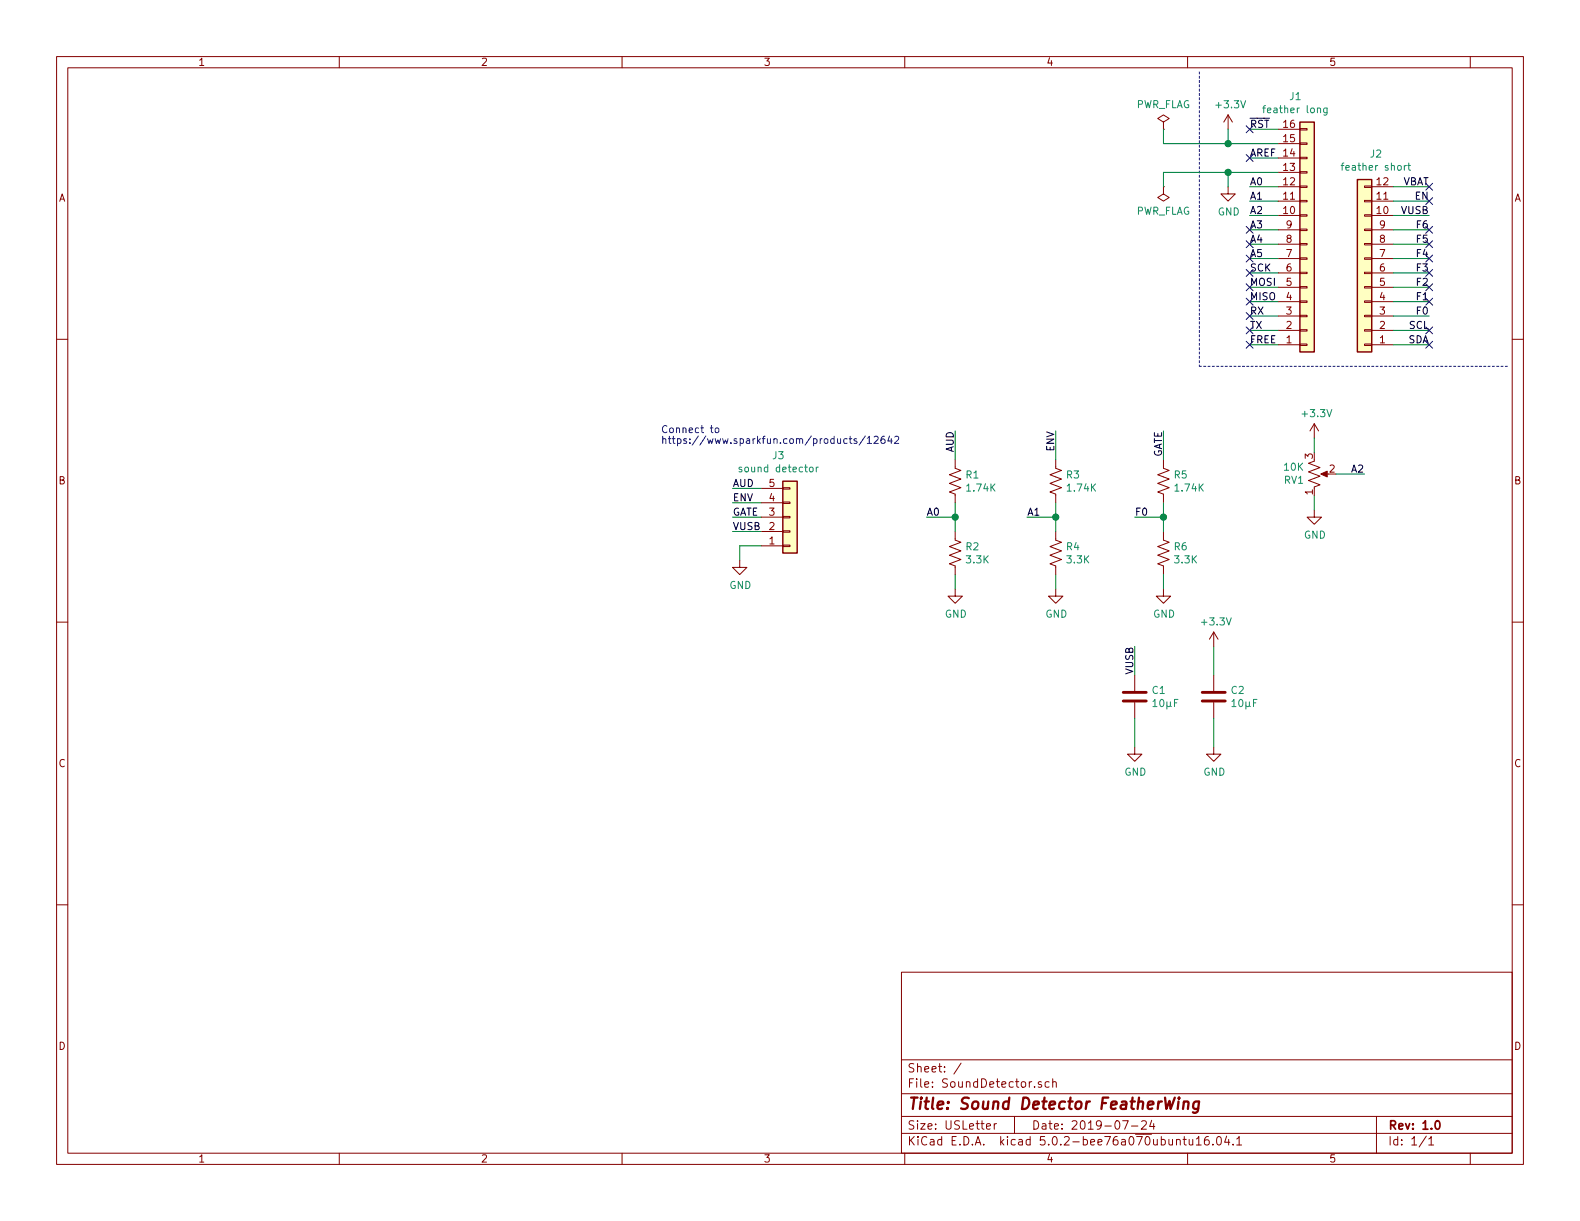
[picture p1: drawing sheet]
EESchema Schematic File Version 4
LIBS:SoundDetector-cache
EELAYER 26 0
EELAYER END
$Descr USLetter 11000 8500
encoding utf-8
Sheet 1 1
Title "Sound Detector FeatherWing"
Date "2019-07-24"
Rev "1.0"
Comp ""
Comment1 ""
Comment2 ""
Comment3 ""
Comment4 ""
$EndDescr
$Comp
L Connector_Generic:Conn_01x16 J1
U 1 1
P 9100 1700
F 0 "J1" H 9019 675 50  0000 C CNN
F 1 "feather long" H 9019 766 50  0000 C CNN
F 2 "Connector_PinHeader_2.54mm:PinHeader_1x16_P2.54mm_Vertical" H 9100 1700 50  0001 C CNN
F 3 "~" H 9100 1700 50  0001 C CNN
	1    9100 1700
	1    0    0    1   
$EndComp
$Comp
L Connector_Generic:Conn_01x12 J2
U 1 1
P 9500 1900
F 0 "J2" H 9420 1075 50  0000 C CNN
F 1 "feather short" H 9420 1166 50  0000 C CNN
F 2 "Connector_PinHeader_2.54mm:PinHeader_1x12_P2.54mm_Vertical" H 9500 1900 50  0001 C CNN
F 3 "~" H 9500 1900 50  0001 C CNN
	1    9500 1900
	-1   0    0    1   
$EndComp
Text Label 8700 900  0    50   ~ 0
~RST
Text Label 8700 1100 0    50   ~ 0
AREF
Text Label 8700 1300 0    50   ~ 0
A0
Text Label 8700 1400 0    50   ~ 0
A1
Text Label 8700 1500 0    50   ~ 0
A2
Text Label 8700 1600 0    50   ~ 0
A3
Text Label 8700 1700 0    50   ~ 0
A4
Text Label 8700 1800 0    50   ~ 0
A5
Text Label 8700 1900 0    50   ~ 0
SCK
Text Label 8700 2000 0    50   ~ 0
MOSI
Text Label 8700 2100 0    50   ~ 0
MISO
Text Label 8700 2200 0    50   ~ 0
RX
Text Label 8700 2300 0    50   ~ 0
TX
Text Label 8700 2400 0    50   ~ 0
FREE
Text Label 9950 1300 2    50   ~ 0
VBAT
Text Label 9950 1400 2    50   ~ 0
EN
Text Label 9950 1500 2    50   ~ 0
VUSB
Text Label 9950 1600 2    50   ~ 0
F6
Text Label 9950 1700 2    50   ~ 0
F5
Text Label 9950 1800 2    50   ~ 0
F4
Text Label 9950 1900 2    50   ~ 0
F3
Text Label 9950 2000 2    50   ~ 0
F2
Text Label 9950 2100 2    50   ~ 0
F1
Text Label 9950 2200 2    50   ~ 0
F0
Text Label 9950 2300 2    50   ~ 0
SCL
Text Label 9950 2400 2    50   ~ 0
SDA
Wire Wire Line
	8700 900  8900 900 
Wire Wire Line
	8700 1100 8900 1100
Wire Wire Line
	8700 1300 8900 1300
Wire Wire Line
	8700 1400 8900 1400
Wire Wire Line
	8700 1500 8900 1500
Wire Wire Line
	8700 1600 8900 1600
Wire Wire Line
	8700 1700 8900 1700
Wire Wire Line
	8700 1800 8900 1800
Wire Wire Line
	8700 1900 8900 1900
Wire Wire Line
	8700 2000 8900 2000
Wire Wire Line
	8700 2100 8900 2100
Wire Wire Line
	8700 2200 8900 2200
Wire Wire Line
	8700 2300 8900 2300
Wire Wire Line
	8700 2400 8900 2400
Wire Wire Line
	9700 1300 9950 1300
Wire Wire Line
	9700 1400 9950 1400
Wire Wire Line
	9700 1500 9950 1500
Wire Wire Line
	9700 1600 9950 1600
Wire Wire Line
	9700 1700 9950 1700
Wire Wire Line
	9700 1800 9950 1800
Wire Wire Line
	9700 1900 9950 1900
Wire Wire Line
	9700 2000 9950 2000
Wire Wire Line
	9700 2100 9950 2100
Wire Wire Line
	9700 2200 9950 2200
Wire Wire Line
	9700 2300 9950 2300
Wire Wire Line
	9700 2400 9950 2400
$Comp
L power:+3.3V #PWR01
U 1 1
P 8550 900
F 0 "#PWR01" H 8550 750 50  0001 C CNN
F 1 "+3.3V" H 8565 1073 50  0000 C CNN
F 2 "" H 8550 900 50  0001 C CNN
F 3 "" H 8550 900 50  0001 C CNN
	1    8550 900 
	1    0    0    -1  
$EndComp
$Comp
L power:GND #PWR02
U 1 1
P 8550 1300
F 0 "#PWR02" H 8550 1050 50  0001 C CNN
F 1 "GND" H 8555 1127 50  0000 C CNN
F 2 "" H 8550 1300 50  0001 C CNN
F 3 "" H 8550 1300 50  0001 C CNN
	1    8550 1300
	1    0    0    -1  
$EndComp
Wire Wire Line
	8550 900  8550 1000
Wire Wire Line
	8550 1000 8900 1000
Wire Wire Line
	8550 1300 8550 1200
Wire Wire Line
	8550 1200 8900 1200
Wire Notes Line
	8350 500  8350 2550
Wire Notes Line
	8350 2550 10500 2550
$Comp
L Connector_Generic:Conn_01x05 J3
U 1 1
P 5500 3600
F 0 "J3" H 5419 3175 50  0000 C CNN
F 1 "sound detector" H 5419 3266 50  0000 C CNN
F 2 "Connector_PinSocket_2.54mm:PinSocket_1x05_P2.54mm_Vertical" H 5500 3600 50  0001 C CNN
F 3 "~" H 5500 3600 50  0001 C CNN
F 4 "PPPC051LFBN-RC" H 5500 3600 50  0001 C CNN "MPN"
F 5 "CONN HDR 5POS 0.1 GOLD PCB" H 5500 3600 50  0001 C CNN "Description"
F 6 "S7038-ND" H 5500 3600 50  0001 C CNN "Digi-Key_PN"
	1    5500 3600
	1    0    0    1   
$EndComp
Text Label 5100 3400 0    50   ~ 0
AUD
Text Label 5100 3500 0    50   ~ 0
ENV
Text Label 5100 3600 0    50   ~ 0
GATE
$Comp
L power:GND #PWR04
U 1 1
P 5150 3900
F 0 "#PWR04" H 5150 3650 50  0001 C CNN
F 1 "GND" H 5155 3727 50  0000 C CNN
F 2 "" H 5150 3900 50  0001 C CNN
F 3 "" H 5150 3900 50  0001 C CNN
	1    5150 3900
	1    0    0    -1  
$EndComp
Wire Wire Line
	5300 3800 5150 3800
Wire Wire Line
	5150 3800 5150 3900
Wire Wire Line
	5300 3400 5100 3400
Wire Wire Line
	5300 3500 5100 3500
Wire Wire Line
	5300 3600 5100 3600
$Comp
L Device:R_US R1
U 1 1
P 6650 3350
F 0 "R1" H 6718 3396 50  0000 L CNN
F 1 "1.74K" H 6718 3305 50  0000 L CNN
F 2 "Resistor_THT:R_Axial_DIN0207_L6.3mm_D2.5mm_P7.62mm_Horizontal" V 6690 3340 50  0001 C CNN
F 3 "~" H 6650 3350 50  0001 C CNN
F 4 "MFR-25FBF52-1K74" H 6650 3350 50  0001 C CNN "MPN"
F 5 "RES 1.74K OHM 1/4W 1% AXIAL" H 6650 3350 50  0001 C CNN "Description"
F 6 "1.74KXBK-ND" H 6650 3350 50  0001 C CNN "Digi-Key_PN"
	1    6650 3350
	1    0    0    -1  
$EndComp
$Comp
L Device:R_US R2
U 1 1
P 6650 3850
F 0 "R2" H 6718 3896 50  0000 L CNN
F 1 "3.3K" H 6718 3805 50  0000 L CNN
F 2 "Resistor_THT:R_Axial_DIN0207_L6.3mm_D2.5mm_P7.62mm_Horizontal" V 6690 3840 50  0001 C CNN
F 3 "~" H 6650 3850 50  0001 C CNN
F 4 "RNMF14FTC3K30" H 6650 3850 50  0001 C CNN "MPN"
F 5 "RES 3.3K OHM 1/4W 1% AXIAL" H 6650 3850 50  0001 C CNN "Description"
F 6 "S3.3KCACT-ND" H 6650 3850 50  0001 C CNN "Digi-Key_PN"
	1    6650 3850
	1    0    0    -1  
$EndComp
Wire Wire Line
	6650 3700 6650 3600
$Comp
L power:GND #PWR05
U 1 1
P 6650 4100
F 0 "#PWR05" H 6650 3850 50  0001 C CNN
F 1 "GND" H 6655 3927 50  0000 C CNN
F 2 "" H 6650 4100 50  0001 C CNN
F 3 "" H 6650 4100 50  0001 C CNN
	1    6650 4100
	1    0    0    -1  
$EndComp
Wire Wire Line
	6650 4100 6650 4000
Text Label 6450 3600 0    50   ~ 0
A0
Wire Wire Line
	6450 3600 6650 3600
Connection ~ 6650 3600
Wire Wire Line
	6650 3600 6650 3500
Text Label 6650 3000 3    50   ~ 0
AUD
Wire Wire Line
	6650 3200 6650 3000
$Comp
L Device:R_US R3
U 1 1
P 7350 3350
F 0 "R3" H 7418 3396 50  0000 L CNN
F 1 "1.74K" H 7418 3305 50  0000 L CNN
F 2 "Resistor_THT:R_Axial_DIN0207_L6.3mm_D2.5mm_P7.62mm_Horizontal" V 7390 3340 50  0001 C CNN
F 3 "~" H 7350 3350 50  0001 C CNN
F 4 "MFR-25FBF52-1K74" H 7350 3350 50  0001 C CNN "MPN"
F 5 "RES 1.74K OHM 1/4W 1% AXIAL" H 7350 3350 50  0001 C CNN "Description"
F 6 "1.74KXBK-ND" H 7350 3350 50  0001 C CNN "Digi-Key_PN"
	1    7350 3350
	1    0    0    -1  
$EndComp
$Comp
L Device:R_US R4
U 1 1
P 7350 3850
F 0 "R4" H 7418 3896 50  0000 L CNN
F 1 "3.3K" H 7418 3805 50  0000 L CNN
F 2 "Resistor_THT:R_Axial_DIN0207_L6.3mm_D2.5mm_P7.62mm_Horizontal" V 7390 3840 50  0001 C CNN
F 3 "~" H 7350 3850 50  0001 C CNN
F 4 "RNMF14FTC3K30" H 7350 3850 50  0001 C CNN "MPN"
F 5 "RES 3.3K OHM 1/4W 1% AXIAL" H 7350 3850 50  0001 C CNN "Description"
F 6 "S3.3KCACT-ND" H 7350 3850 50  0001 C CNN "Digi-Key_PN"
	1    7350 3850
	1    0    0    -1  
$EndComp
Wire Wire Line
	7350 3700 7350 3600
$Comp
L power:GND #PWR06
U 1 1
P 7350 4100
F 0 "#PWR06" H 7350 3850 50  0001 C CNN
F 1 "GND" H 7355 3927 50  0000 C CNN
F 2 "" H 7350 4100 50  0001 C CNN
F 3 "" H 7350 4100 50  0001 C CNN
	1    7350 4100
	1    0    0    -1  
$EndComp
Wire Wire Line
	7350 4100 7350 4000
Text Label 7150 3600 0    50   ~ 0
A1
Wire Wire Line
	7150 3600 7350 3600
Connection ~ 7350 3600
Wire Wire Line
	7350 3600 7350 3500
Text Label 7350 3000 3    50   ~ 0
ENV
Wire Wire Line
	7350 3200 7350 3000
$Comp
L Device:R_US R5
U 1 1
P 8100 3350
F 0 "R5" H 8168 3396 50  0000 L CNN
F 1 "1.74K" H 8168 3305 50  0000 L CNN
F 2 "Resistor_THT:R_Axial_DIN0207_L6.3mm_D2.5mm_P7.62mm_Horizontal" V 8140 3340 50  0001 C CNN
F 3 "~" H 8100 3350 50  0001 C CNN
F 4 "MFR-25FBF52-1K74" H 8100 3350 50  0001 C CNN "MPN"
F 5 "RES 1.74K OHM 1/4W 1% AXIAL" H 8100 3350 50  0001 C CNN "Description"
F 6 "1.74KXBK-ND" H 8100 3350 50  0001 C CNN "Digi-Key_PN"
	1    8100 3350
	1    0    0    -1  
$EndComp
$Comp
L Device:R_US R6
U 1 1
P 8100 3850
F 0 "R6" H 8168 3896 50  0000 L CNN
F 1 "3.3K" H 8168 3805 50  0000 L CNN
F 2 "Resistor_THT:R_Axial_DIN0207_L6.3mm_D2.5mm_P7.62mm_Horizontal" V 8140 3840 50  0001 C CNN
F 3 "~" H 8100 3850 50  0001 C CNN
F 4 "RNMF14FTC3K30" H 8100 3850 50  0001 C CNN "MPN"
F 5 "RES 3.3K OHM 1/4W 1% AXIAL" H 8100 3850 50  0001 C CNN "Description"
F 6 "S3.3KCACT-ND" H 8100 3850 50  0001 C CNN "Digi-Key_PN"
	1    8100 3850
	1    0    0    -1  
$EndComp
Wire Wire Line
	8100 3700 8100 3600
$Comp
L power:GND #PWR07
U 1 1
P 8100 4100
F 0 "#PWR07" H 8100 3850 50  0001 C CNN
F 1 "GND" H 8105 3927 50  0000 C CNN
F 2 "" H 8100 4100 50  0001 C CNN
F 3 "" H 8100 4100 50  0001 C CNN
	1    8100 4100
	1    0    0    -1  
$EndComp
Wire Wire Line
	8100 4100 8100 4000
Text Label 7900 3600 0    50   ~ 0
F0
Wire Wire Line
	7900 3600 8100 3600
Connection ~ 8100 3600
Wire Wire Line
	8100 3600 8100 3500
Text Label 8100 3000 3    50   ~ 0
GATE
Wire Wire Line
	8100 3200 8100 3000
$Comp
L Device:R_POT_US RV1
U 1 1
P 9150 3300
F 0 "RV1" H 9082 3346 50  0000 R CNN
F 1 "10K" H 9082 3255 50  0000 R CNN
F 2 "footprints:Potentiometer_Bourns_3352T_Vertical" H 9150 3300 50  0001 C CNN
F 3 "~" H 9150 3300 50  0001 C CNN
F 4 "3352T-1-103LF" H 9150 3300 50  0001 C CNN "MPN"
F 5 "POT 10K OHM THUMBWHEEL CERM ST" H 9150 3300 50  0001 C CNN "Description"
F 6 "3352T-103LF-ND" H 9150 3300 50  0001 C CNN "Digi-Key_PN"
	1    9150 3300
	1    0    0    1   
$EndComp
$Comp
L power:GND #PWR09
U 1 1
P 9150 3550
F 0 "#PWR09" H 9150 3300 50  0001 C CNN
F 1 "GND" H 9155 3377 50  0000 C CNN
F 2 "" H 9150 3550 50  0001 C CNN
F 3 "" H 9150 3550 50  0001 C CNN
	1    9150 3550
	1    0    0    -1  
$EndComp
$Comp
L power:+3.3V #PWR08
U 1 1
P 9150 3050
F 0 "#PWR08" H 9150 2900 50  0001 C CNN
F 1 "+3.3V" H 9165 3223 50  0000 C CNN
F 2 "" H 9150 3050 50  0001 C CNN
F 3 "" H 9150 3050 50  0001 C CNN
	1    9150 3050
	1    0    0    -1  
$EndComp
Wire Wire Line
	9150 3150 9150 3050
Wire Wire Line
	9150 3550 9150 3450
Text Label 9500 3300 2    50   ~ 0
A2
Wire Wire Line
	9300 3300 9500 3300
Text Label 5100 3700 0    50   ~ 0
VUSB
Wire Wire Line
	5100 3700 5300 3700
$Comp
L power:PWR_FLAG #FLG0101
U 1 1
P 8100 900
F 0 "#FLG0101" H 8100 975 50  0001 C CNN
F 1 "PWR_FLAG" H 8100 1074 50  0000 C CNN
F 2 "" H 8100 900 50  0001 C CNN
F 3 "~" H 8100 900 50  0001 C CNN
	1    8100 900 
	1    0    0    -1  
$EndComp
$Comp
L power:PWR_FLAG #FLG0102
U 1 1
P 8100 1300
F 0 "#FLG0102" H 8100 1375 50  0001 C CNN
F 1 "PWR_FLAG" H 8100 1473 50  0000 C CNN
F 2 "" H 8100 1300 50  0001 C CNN
F 3 "~" H 8100 1300 50  0001 C CNN
	1    8100 1300
	1    0    0    1   
$EndComp
Wire Wire Line
	8100 900  8100 1000
Wire Wire Line
	8100 1000 8550 1000
Connection ~ 8550 1000
Wire Wire Line
	8100 1300 8100 1200
Wire Wire Line
	8100 1200 8550 1200
Connection ~ 8550 1200
NoConn ~ 8700 1100
NoConn ~ 8700 1600
NoConn ~ 8700 1700
NoConn ~ 8700 1800
NoConn ~ 8700 1900
NoConn ~ 8700 2000
NoConn ~ 8700 2100
NoConn ~ 8700 2200
NoConn ~ 8700 2300
NoConn ~ 8700 2400
NoConn ~ 9950 1300
NoConn ~ 9950 1400
NoConn ~ 9950 1600
NoConn ~ 9950 1700
NoConn ~ 9950 1800
NoConn ~ 9950 1900
NoConn ~ 9950 2000
NoConn ~ 9950 2100
NoConn ~ 9950 2300
NoConn ~ 9950 2400
NoConn ~ 8700 900 
$Comp
L Device:C C1
U 1 1
P 7900 4850
F 0 "C1" H 8015 4896 50  0000 L CNN
F 1 "10μF" H 8015 4805 50  0000 L CNN
F 2 "Capacitor_SMD:C_0805_2012Metric_Pad1.15x1.40mm_HandSolder" H 7938 4700 50  0001 C CNN
F 3 "~" H 7900 4850 50  0001 C CNN
F 4 "C0805C106K8PACTU" H 7900 4850 50  0001 C CNN "MPN"
F 5 "CAP CER 10UF 10V X5R 0805" H 7900 4850 50  0001 C CNN "Description"
F 6 "399-4925-1-ND" H 7900 4850 50  0001 C CNN "Digi-Key_PN"
	1    7900 4850
	1    0    0    -1  
$EndComp
Text Label 7900 4500 3    50   ~ 0
VUSB
$Comp
L power:GND #PWR03
U 1 1
P 7900 5200
F 0 "#PWR03" H 7900 4950 50  0001 C CNN
F 1 "GND" H 7905 5027 50  0000 C CNN
F 2 "" H 7900 5200 50  0001 C CNN
F 3 "" H 7900 5200 50  0001 C CNN
	1    7900 5200
	1    0    0    -1  
$EndComp
Wire Wire Line
	7900 4500 7900 4700
Wire Wire Line
	7900 5200 7900 5000
$Comp
L Device:C C2
U 1 1
P 8450 4850
F 0 "C2" H 8565 4896 50  0000 L CNN
F 1 "10μF" H 8565 4805 50  0000 L CNN
F 2 "Capacitor_SMD:C_0805_2012Metric_Pad1.15x1.40mm_HandSolder" H 8488 4700 50  0001 C CNN
F 3 "~" H 8450 4850 50  0001 C CNN
F 4 "C0805C106K8PACTU" H 8450 4850 50  0001 C CNN "MPN"
F 5 "CAP CER 10UF 10V X5R 0805" H 8450 4850 50  0001 C CNN "Description"
F 6 "399-4925-1-ND" H 8450 4850 50  0001 C CNN "Digi-Key_PN"
	1    8450 4850
	1    0    0    -1  
$EndComp
$Comp
L power:GND #PWR011
U 1 1
P 8450 5200
F 0 "#PWR011" H 8450 4950 50  0001 C CNN
F 1 "GND" H 8455 5027 50  0000 C CNN
F 2 "" H 8450 5200 50  0001 C CNN
F 3 "" H 8450 5200 50  0001 C CNN
	1    8450 5200
	1    0    0    -1  
$EndComp
Wire Wire Line
	8450 4500 8450 4700
Wire Wire Line
	8450 5200 8450 5000
$Comp
L power:+3.3V #PWR010
U 1 1
P 8450 4500
F 0 "#PWR010" H 8450 4350 50  0001 C CNN
F 1 "+3.3V" H 8465 4673 50  0000 C CNN
F 2 "" H 8450 4500 50  0001 C CNN
F 3 "" H 8450 4500 50  0001 C CNN
	1    8450 4500
	1    0    0    -1  
$EndComp
Text Notes 4600 3100 0    50   ~ 0
Connect to\nhttps://www.sparkfun.com/products/12642
$EndSCHEMATC
